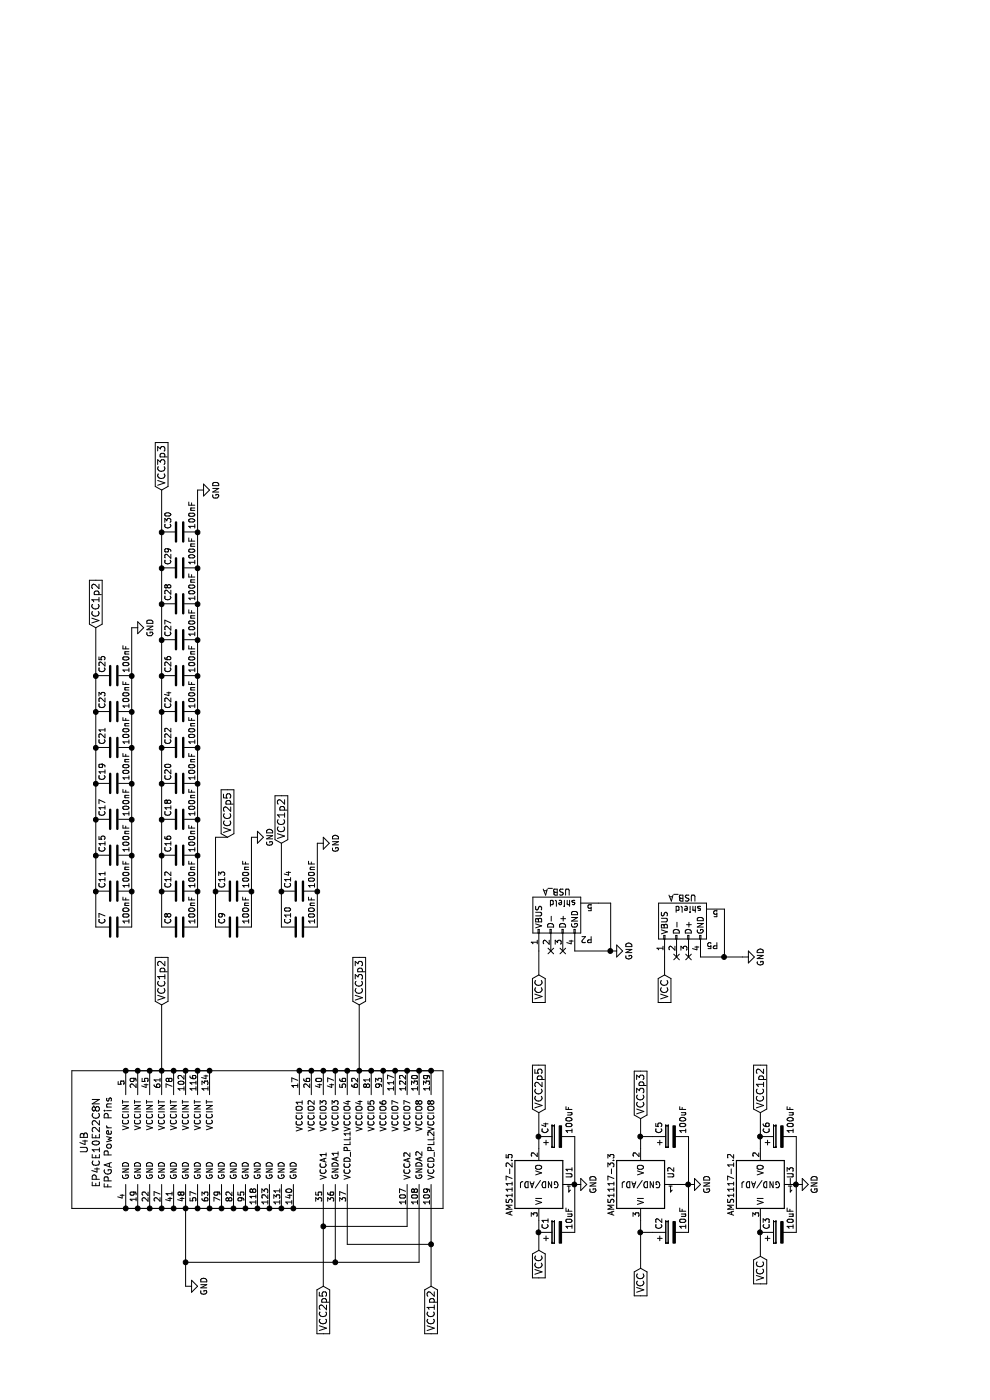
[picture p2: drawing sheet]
EESchema Schematic File Version 2
LIBS:power
LIBS:device
LIBS:transistors
LIBS:conn
LIBS:linear
LIBS:regul
LIBS:74xx
LIBS:cmos4000
LIBS:adc-dac
LIBS:memory
LIBS:xilinx
LIBS:microcontrollers
LIBS:dsp
LIBS:microchip
LIBS:analog_switches
LIBS:motorola
LIBS:texas
LIBS:intel
LIBS:audio
LIBS:interface
LIBS:digital-audio
LIBS:philips
LIBS:display
LIBS:cypress
LIBS:siliconi
LIBS:opto
LIBS:atmel
LIBS:contrib
LIBS:valves
LIBS:AlteraFPGA
LIBS:symbols
LIBS:Switch
EELAYER 25 0
EELAYER END
$Descr A4 11693 8268
encoding utf-8
Sheet 2 4
Title "SAKE SOC"
Date "2018-05-30"
Rev "mark2"
Comp "DIYStore India"
Comment1 "Board Power Schematic"
Comment2 ""
Comment3 ""
Comment4 ""
$EndDescr
$Comp
L GND #PWR01
U 1 1
P 1800 4800
F 0 "#PWR01" H 1800 4550 50  0001 C CNN
F 1 "GND" H 1800 4650 50  0000 C CNN
F 2 "" H 1800 4800 50  0000 C CNN
F 3 "" H 1800 4800 50  0000 C CNN
	1    1800 4800
	1    0    0    -1  
$EndComp
Text GLabel 1100 5350 0    60   Input ~ 0
VCC
$Comp
L EP4CE10E22C8N U4
U 2 1
P 2150 3200
F 0 "U4" H 2150 5700 60  0000 C CNN
F 1 "EP4CE10E22C8N" H 2150 5600 60  0000 C CNN
F 2 "Housings_QFP:TQFP-144_20x20mm_Pitch0.5mm" H 2300 5900 60  0001 C CNN
F 3 "" H 1150 3550 60  0001 C CNN
	2    2150 3200
	1    0    0    -1  
$EndComp
Text GLabel 3300 1350 2    60   Input ~ 0
VCC1p2
Text GLabel 950  3600 0    60   Input ~ 0
VCC1p2
Text GLabel 950  2700 0    60   Input ~ 0
VCC2p5
$Comp
L GND #PWR02
U 1 1
P 1800 5750
F 0 "#PWR02" H 1800 5500 50  0001 C CNN
F 1 "GND" H 1800 5600 50  0000 C CNN
F 2 "" H 1800 5750 50  0000 C CNN
F 3 "" H 1800 5750 50  0000 C CNN
	1    1800 5750
	1    0    0    -1  
$EndComp
Text GLabel 2350 5350 2    60   Input ~ 0
VCC3p3
$Comp
L CP C5
U 1 1
P 2200 5600
F 0 "C5" H 2225 5700 50  0000 L CNN
F 1 "100uF" H 2225 5500 50  0000 L CNN
F 2 "Capacitors_SMD:c_elec_6.3x7.7" H 2238 5450 50  0001 C CNN
F 3 "" H 2200 5600 50  0000 C CNN
	1    2200 5600
	1    0    0    -1  
$EndComp
$Comp
L CP C2
U 1 1
P 1400 5600
F 0 "C2" H 1425 5700 50  0000 L CNN
F 1 "10uF" H 1425 5500 50  0000 L CNN
F 2 "SMD_Packages:SMD-1206_Pol" H 1438 5450 50  0001 C CNN
F 3 "" H 1400 5600 50  0000 C CNN
	1    1400 5600
	1    0    0    -1  
$EndComp
$Comp
L AP1117 U3
U 1 1
P 1800 6350
F 0 "U3" H 1900 6100 50  0000 C CNN
F 1 "AMS1117-1.2" H 1800 6600 50  0000 C CNN
F 2 "TO_SOT_Packages_SMD:SOT-223" H 1800 6000 50  0001 C CNN
F 3 "" H 1900 6100 50  0000 C CNN
	1    1800 6350
	1    0    0    -1  
$EndComp
$Comp
L GND #PWR03
U 1 1
P 1800 6650
F 0 "#PWR03" H 1800 6400 50  0001 C CNN
F 1 "GND" H 1800 6500 50  0000 C CNN
F 2 "" H 1800 6650 50  0000 C CNN
F 3 "" H 1800 6650 50  0000 C CNN
	1    1800 6650
	1    0    0    -1  
$EndComp
Text GLabel 2400 6350 2    60   Input ~ 0
VCC1p2
$Comp
L CP C6
U 1 1
P 2200 6500
F 0 "C6" H 2225 6600 50  0000 L CNN
F 1 "100uF" H 2225 6400 50  0000 L CNN
F 2 "Capacitors_SMD:c_elec_6.3x7.7" H 2238 6350 50  0001 C CNN
F 3 "" H 2200 6500 50  0000 C CNN
	1    2200 6500
	1    0    0    -1  
$EndComp
Text GLabel 1200 6350 0    60   Input ~ 0
VCC
$Comp
L AP1117 U1
U 1 1
P 1800 4500
F 0 "U1" H 1900 4250 50  0000 C CNN
F 1 "AMS1117-2.5" H 1800 4750 50  0000 C CNN
F 2 "TO_SOT_Packages_SMD:SOT-223" H 1800 4150 50  0001 C CNN
F 3 "" H 1900 4250 50  0000 C CNN
	1    1800 4500
	1    0    0    -1  
$EndComp
Text GLabel 2400 4500 2    60   Input ~ 0
VCC2p5
$Comp
L CP C4
U 1 1
P 2200 4650
F 0 "C4" H 2225 4750 50  0000 L CNN
F 1 "100uF" H 2225 4550 50  0000 L CNN
F 2 "Capacitors_SMD:c_elec_6.3x7.7" H 2238 4500 50  0001 C CNN
F 3 "" H 2200 4650 50  0000 C CNN
	1    2200 4650
	1    0    0    -1  
$EndComp
$Comp
L CP C1
U 1 1
P 1400 4650
F 0 "C1" H 1425 4750 50  0000 L CNN
F 1 "10uF" H 1425 4550 50  0000 L CNN
F 2 "SMD_Packages:SMD-1206_Pol" H 1438 4500 50  0001 C CNN
F 3 "" H 1400 4650 50  0000 C CNN
	1    1400 4650
	1    0    0    -1  
$EndComp
$Comp
L C C7
U 1 1
P 3950 950
F 0 "C7" H 3975 1050 50  0000 L CNN
F 1 "100nF" H 3975 850 50  0000 L CNN
F 2 "Capacitors_SMD:C_0805_HandSoldering" H 3988 800 50  0001 C CNN
F 3 "" H 3950 950 50  0000 C CNN
	1    3950 950 
	1    0    0    -1  
$EndComp
$Comp
L C C11
U 1 1
P 4250 950
F 0 "C11" H 4275 1050 50  0000 L CNN
F 1 "100nF" H 4275 850 50  0000 L CNN
F 2 "Capacitors_SMD:C_0805_HandSoldering" H 4288 800 50  0001 C CNN
F 3 "" H 4250 950 50  0000 C CNN
	1    4250 950 
	1    0    0    -1  
$EndComp
$Comp
L C C15
U 1 1
P 4550 950
F 0 "C15" H 4575 1050 50  0000 L CNN
F 1 "100nF" H 4575 850 50  0000 L CNN
F 2 "Capacitors_SMD:C_0805_HandSoldering" H 4588 800 50  0001 C CNN
F 3 "" H 4550 950 50  0000 C CNN
	1    4550 950 
	1    0    0    -1  
$EndComp
$Comp
L C C17
U 1 1
P 4850 950
F 0 "C17" H 4875 1050 50  0000 L CNN
F 1 "100nF" H 4875 850 50  0000 L CNN
F 2 "Capacitors_SMD:C_0805_HandSoldering" H 4888 800 50  0001 C CNN
F 3 "" H 4850 950 50  0000 C CNN
	1    4850 950 
	1    0    0    -1  
$EndComp
$Comp
L C C19
U 1 1
P 5150 950
F 0 "C19" H 5175 1050 50  0000 L CNN
F 1 "100nF" H 5175 850 50  0000 L CNN
F 2 "Capacitors_SMD:C_0805_HandSoldering" H 5188 800 50  0001 C CNN
F 3 "" H 5150 950 50  0000 C CNN
	1    5150 950 
	1    0    0    -1  
$EndComp
$Comp
L C C21
U 1 1
P 5450 950
F 0 "C21" H 5475 1050 50  0000 L CNN
F 1 "100nF" H 5475 850 50  0000 L CNN
F 2 "Capacitors_SMD:C_0805_HandSoldering" H 5488 800 50  0001 C CNN
F 3 "" H 5450 950 50  0000 C CNN
	1    5450 950 
	1    0    0    -1  
$EndComp
$Comp
L C C23
U 1 1
P 5750 950
F 0 "C23" H 5775 1050 50  0000 L CNN
F 1 "100nF" H 5775 850 50  0000 L CNN
F 2 "Capacitors_SMD:C_0805_HandSoldering" H 5788 800 50  0001 C CNN
F 3 "" H 5750 950 50  0000 C CNN
	1    5750 950 
	1    0    0    -1  
$EndComp
$Comp
L C C25
U 1 1
P 6050 950
F 0 "C25" H 6075 1050 50  0000 L CNN
F 1 "100nF" H 6075 850 50  0000 L CNN
F 2 "Capacitors_SMD:C_0805_HandSoldering" H 6088 800 50  0001 C CNN
F 3 "" H 6050 950 50  0000 C CNN
	1    6050 950 
	1    0    0    -1  
$EndComp
Text GLabel 6450 800  2    60   Input ~ 0
VCC1p2
$Comp
L C C8
U 1 1
P 3950 1500
F 0 "C8" H 3975 1600 50  0000 L CNN
F 1 "100nF" H 3975 1400 50  0000 L CNN
F 2 "Capacitors_SMD:C_0805_HandSoldering" H 3988 1350 50  0001 C CNN
F 3 "" H 3950 1500 50  0000 C CNN
	1    3950 1500
	1    0    0    -1  
$EndComp
$Comp
L C C12
U 1 1
P 4250 1500
F 0 "C12" H 4275 1600 50  0000 L CNN
F 1 "100nF" H 4275 1400 50  0000 L CNN
F 2 "Capacitors_SMD:C_0805_HandSoldering" H 4288 1350 50  0001 C CNN
F 3 "" H 4250 1500 50  0000 C CNN
	1    4250 1500
	1    0    0    -1  
$EndComp
$Comp
L C C16
U 1 1
P 4550 1500
F 0 "C16" H 4575 1600 50  0000 L CNN
F 1 "100nF" H 4575 1400 50  0000 L CNN
F 2 "Capacitors_SMD:C_0805_HandSoldering" H 4588 1350 50  0001 C CNN
F 3 "" H 4550 1500 50  0000 C CNN
	1    4550 1500
	1    0    0    -1  
$EndComp
$Comp
L C C18
U 1 1
P 4850 1500
F 0 "C18" H 4875 1600 50  0000 L CNN
F 1 "100nF" H 4875 1400 50  0000 L CNN
F 2 "Capacitors_SMD:C_0805_HandSoldering" H 4888 1350 50  0001 C CNN
F 3 "" H 4850 1500 50  0000 C CNN
	1    4850 1500
	1    0    0    -1  
$EndComp
$Comp
L C C20
U 1 1
P 5150 1500
F 0 "C20" H 5175 1600 50  0000 L CNN
F 1 "100nF" H 5175 1400 50  0000 L CNN
F 2 "Capacitors_SMD:C_0805_HandSoldering" H 5188 1350 50  0001 C CNN
F 3 "" H 5150 1500 50  0000 C CNN
	1    5150 1500
	1    0    0    -1  
$EndComp
$Comp
L C C22
U 1 1
P 5450 1500
F 0 "C22" H 5475 1600 50  0000 L CNN
F 1 "100nF" H 5475 1400 50  0000 L CNN
F 2 "Capacitors_SMD:C_0805_HandSoldering" H 5488 1350 50  0001 C CNN
F 3 "" H 5450 1500 50  0000 C CNN
	1    5450 1500
	1    0    0    -1  
$EndComp
$Comp
L C C24
U 1 1
P 5750 1500
F 0 "C24" H 5775 1600 50  0000 L CNN
F 1 "100nF" H 5775 1400 50  0000 L CNN
F 2 "Capacitors_SMD:C_0805_HandSoldering" H 5788 1350 50  0001 C CNN
F 3 "" H 5750 1500 50  0000 C CNN
	1    5750 1500
	1    0    0    -1  
$EndComp
$Comp
L C C26
U 1 1
P 6050 1500
F 0 "C26" H 6075 1600 50  0000 L CNN
F 1 "100nF" H 6075 1400 50  0000 L CNN
F 2 "Capacitors_SMD:C_0805_HandSoldering" H 6088 1350 50  0001 C CNN
F 3 "" H 6050 1500 50  0000 C CNN
	1    6050 1500
	1    0    0    -1  
$EndComp
$Comp
L C C27
U 1 1
P 6350 1500
F 0 "C27" H 6375 1600 50  0000 L CNN
F 1 "100nF" H 6375 1400 50  0000 L CNN
F 2 "Capacitors_SMD:C_0805_HandSoldering" H 6388 1350 50  0001 C CNN
F 3 "" H 6350 1500 50  0000 C CNN
	1    6350 1500
	1    0    0    -1  
$EndComp
$Comp
L C C28
U 1 1
P 6650 1500
F 0 "C28" H 6675 1600 50  0000 L CNN
F 1 "100nF" H 6675 1400 50  0000 L CNN
F 2 "Capacitors_SMD:C_0805_HandSoldering" H 6688 1350 50  0001 C CNN
F 3 "" H 6650 1500 50  0000 C CNN
	1    6650 1500
	1    0    0    -1  
$EndComp
$Comp
L C C29
U 1 1
P 6950 1500
F 0 "C29" H 6975 1600 50  0000 L CNN
F 1 "100nF" H 6975 1400 50  0000 L CNN
F 2 "Capacitors_SMD:C_0805_HandSoldering" H 6988 1350 50  0001 C CNN
F 3 "" H 6950 1500 50  0000 C CNN
	1    6950 1500
	1    0    0    -1  
$EndComp
$Comp
L C C30
U 1 1
P 7250 1500
F 0 "C30" H 7275 1600 50  0000 L CNN
F 1 "100nF" H 7275 1400 50  0000 L CNN
F 2 "Capacitors_SMD:C_0805_HandSoldering" H 7288 1350 50  0001 C CNN
F 3 "" H 7250 1500 50  0000 C CNN
	1    7250 1500
	1    0    0    -1  
$EndComp
Text GLabel 7600 1350 2    60   Input ~ 0
VCC3p3
$Comp
L C C9
U 1 1
P 3950 1950
F 0 "C9" H 3975 2050 50  0000 L CNN
F 1 "100nF" H 3975 1850 50  0000 L CNN
F 2 "Capacitors_SMD:C_0805_HandSoldering" H 3988 1800 50  0001 C CNN
F 3 "" H 3950 1950 50  0000 C CNN
	1    3950 1950
	1    0    0    -1  
$EndComp
$Comp
L C C13
U 1 1
P 4250 1950
F 0 "C13" H 4275 2050 50  0000 L CNN
F 1 "100nF" H 4275 1850 50  0000 L CNN
F 2 "Capacitors_SMD:C_0805_HandSoldering" H 4288 1800 50  0001 C CNN
F 3 "" H 4250 1950 50  0000 C CNN
	1    4250 1950
	1    0    0    -1  
$EndComp
Text GLabel 4700 1900 2    60   Input ~ 0
VCC2p5
$Comp
L C C10
U 1 1
P 3950 2500
F 0 "C10" H 3975 2600 50  0000 L CNN
F 1 "100nF" H 3975 2400 50  0000 L CNN
F 2 "Capacitors_SMD:C_0805_HandSoldering" H 3988 2350 50  0001 C CNN
F 3 "" H 3950 2500 50  0000 C CNN
	1    3950 2500
	1    0    0    -1  
$EndComp
$Comp
L C C14
U 1 1
P 4250 2500
F 0 "C14" H 4275 2600 50  0000 L CNN
F 1 "100nF" H 4275 2400 50  0000 L CNN
F 2 "Capacitors_SMD:C_0805_HandSoldering" H 4288 2350 50  0001 C CNN
F 3 "" H 4250 2500 50  0000 C CNN
	1    4250 2500
	1    0    0    -1  
$EndComp
Text GLabel 4650 2350 2    60   Input ~ 0
VCC1p2
Text GLabel 1250 4500 0    60   Input ~ 0
VCC
$Comp
L CP C3
U 1 1
P 1400 6500
F 0 "C3" H 1425 6600 50  0000 L CNN
F 1 "10uF" H 1425 6400 50  0000 L CNN
F 2 "SMD_Packages:SMD-1206_Pol" H 1438 6350 50  0001 C CNN
F 3 "" H 1400 6500 50  0000 C CNN
	1    1400 6500
	1    0    0    -1  
$EndComp
Text GLabel 3300 3000 2    60   Input ~ 0
VCC3p3
$Comp
L GND #PWR04
U 1 1
P 4650 2650
F 0 "#PWR04" H 4650 2400 50  0001 C CNN
F 1 "GND" H 4650 2500 50  0000 C CNN
F 2 "" H 4650 2650 50  0000 C CNN
F 3 "" H 4650 2650 50  0000 C CNN
	1    4650 2650
	1    0    0    -1  
$EndComp
$Comp
L GND #PWR05
U 1 1
P 4700 2100
F 0 "#PWR05" H 4700 1850 50  0001 C CNN
F 1 "GND" H 4700 1950 50  0000 C CNN
F 2 "" H 4700 2100 50  0000 C CNN
F 3 "" H 4700 2100 50  0000 C CNN
	1    4700 2100
	1    0    0    -1  
$EndComp
$Comp
L GND #PWR06
U 1 1
P 7600 1650
F 0 "#PWR06" H 7600 1400 50  0001 C CNN
F 1 "GND" H 7600 1500 50  0000 C CNN
F 2 "" H 7600 1650 50  0000 C CNN
F 3 "" H 7600 1650 50  0000 C CNN
	1    7600 1650
	1    0    0    -1  
$EndComp
$Comp
L GND #PWR07
U 1 1
P 6450 1100
F 0 "#PWR07" H 6450 850 50  0001 C CNN
F 1 "GND" H 6450 950 50  0000 C CNN
F 2 "" H 6450 1100 50  0000 C CNN
F 3 "" H 6450 1100 50  0000 C CNN
	1    6450 1100
	1    0    0    -1  
$EndComp
Wire Wire Line
	950  1550 1600 1550
Wire Wire Line
	1600 1050 1600 2450
Connection ~ 1600 1150
Connection ~ 1600 1250
Connection ~ 1600 1350
Connection ~ 1600 1450
Connection ~ 1600 1550
Connection ~ 1600 1750
Connection ~ 1600 1050
Connection ~ 1600 1850
Connection ~ 1600 1950
Connection ~ 1600 2050
Connection ~ 1600 2150
Connection ~ 1600 2250
Connection ~ 1600 2350
Wire Wire Line
	3300 1350 2750 1350
Wire Wire Line
	2750 1050 2750 1750
Connection ~ 2750 1350
Connection ~ 2750 1050
Connection ~ 2750 1150
Connection ~ 2750 1250
Connection ~ 2750 1450
Connection ~ 2750 1550
Connection ~ 2750 1650
Connection ~ 2750 1750
Wire Wire Line
	1150 1550 1150 3500
Wire Wire Line
	1150 2800 1600 2800
Connection ~ 1150 1550
Wire Wire Line
	1150 3500 1600 3500
Connection ~ 1150 2800
Connection ~ 1600 2450
Wire Wire Line
	950  3600 1600 3600
Wire Wire Line
	1600 2900 1300 2900
Wire Wire Line
	1300 2900 1300 3600
Connection ~ 1300 3600
Wire Wire Line
	950  2700 1600 2700
Wire Wire Line
	1450 2700 1450 3400
Wire Wire Line
	1450 3400 1600 3400
Connection ~ 1450 2700
Wire Wire Line
	2750 3000 3300 3000
Wire Wire Line
	2750 2500 2750 3600
Connection ~ 2750 3000
Connection ~ 2750 2900
Connection ~ 2750 2800
Connection ~ 2750 2700
Connection ~ 2750 2600
Connection ~ 2750 2500
Connection ~ 2750 3100
Connection ~ 2750 3200
Connection ~ 2750 3300
Connection ~ 2750 3400
Connection ~ 2750 3500
Connection ~ 2750 3600
Wire Wire Line
	1400 5750 2200 5750
Connection ~ 1800 5750
Wire Wire Line
	2400 6350 2100 6350
Connection ~ 2200 6350
Connection ~ 1800 6650
Wire Wire Line
	1200 6350 1500 6350
Wire Wire Line
	1850 6600 1800 6600
Wire Wire Line
	1800 6600 1800 6650
Wire Wire Line
	1400 6650 2200 6650
Wire Wire Line
	1250 4500 1500 4500
Wire Wire Line
	2400 4500 2100 4500
Connection ~ 2200 4500
Wire Wire Line
	1400 4800 2200 4800
Connection ~ 1800 4800
Wire Wire Line
	3950 800  6450 800 
Connection ~ 4250 800 
Connection ~ 4550 800 
Connection ~ 4850 800 
Connection ~ 5150 800 
Connection ~ 5450 800 
Connection ~ 5750 800 
Wire Wire Line
	3950 1100 6450 1100
Connection ~ 4250 1100
Connection ~ 4550 1100
Connection ~ 4850 1100
Connection ~ 5150 1100
Connection ~ 5450 1100
Connection ~ 5750 1100
Connection ~ 6050 800 
Connection ~ 6050 1100
Connection ~ 4250 1350
Connection ~ 4550 1350
Connection ~ 4850 1350
Connection ~ 5150 1350
Connection ~ 5450 1350
Connection ~ 5750 1350
Connection ~ 4250 1650
Connection ~ 4550 1650
Connection ~ 4850 1650
Connection ~ 5150 1650
Connection ~ 5450 1650
Connection ~ 5750 1650
Connection ~ 6050 1350
Connection ~ 6050 1650
Connection ~ 6350 1350
Connection ~ 6650 1350
Connection ~ 6950 1350
Connection ~ 6350 1650
Connection ~ 6650 1650
Connection ~ 6950 1650
Connection ~ 7250 1350
Connection ~ 7250 1650
Wire Wire Line
	3950 1350 7600 1350
Wire Wire Line
	3950 1650 7600 1650
Connection ~ 4250 1800
Connection ~ 4250 2100
Wire Wire Line
	3950 1800 4700 1800
Wire Wire Line
	3950 2100 4700 2100
Connection ~ 4250 2350
Connection ~ 4250 2650
Wire Wire Line
	3950 2350 4650 2350
Wire Wire Line
	3950 2650 4650 2650
Connection ~ 1400 4500
Wire Wire Line
	1100 5350 1500 5350
Wire Wire Line
	1400 5450 1400 5350
Connection ~ 1400 5350
Wire Wire Line
	2100 5350 2350 5350
Wire Wire Line
	2200 5450 2200 5350
Connection ~ 2200 5350
Wire Wire Line
	4700 1800 4700 1900
$Comp
L GND #PWR08
U 1 1
P 950 1550
F 0 "#PWR08" H 950 1300 50  0001 C CNN
F 1 "GND" H 950 1400 50  0000 C CNN
F 2 "" H 950 1550 50  0000 C CNN
F 3 "" H 950 1550 50  0000 C CNN
	1    950  1550
	1    0    0    -1  
$EndComp
Wire Wire Line
	3750 4800 3750 5100
Wire Wire Line
	3750 5100 4150 5100
$Comp
L GND #PWR09
U 1 1
P 3750 5100
F 0 "#PWR09" H 3750 4850 50  0001 C CNN
F 1 "GND" H 3750 4950 50  0000 C CNN
F 2 "" H 3750 5100 50  0000 C CNN
F 3 "" H 3750 5100 50  0000 C CNN
	1    3750 5100
	1    0    0    -1  
$EndComp
$Comp
L AP111733 U2
U 1 1
P 1800 5350
F 0 "U2" H 1900 5100 50  0000 C CNN
F 1 "AMS1117-3.3" H 1800 5600 50  0000 C CNN
F 2 "TO_SOT_Packages_SMD:SOT-223" H 1800 5000 50  0001 C CNN
F 3 "" H 1900 5100 50  0000 C CNN
	1    1800 5350
	1    0    0    -1  
$EndComp
Wire Wire Line
	1800 5650 1800 5750
Text GLabel 3550 4500 0    60   Input ~ 0
VCC
Wire Wire Line
	3550 4500 3750 4500
$Comp
L USB_B P2
U 1 1
P 4050 4700
F 0 "P2" H 4250 4500 50  0000 C CNN
F 1 "USB_A" H 4000 4900 50  0000 C CNN
F 2 "Connectors:USB_A" V 4000 4600 50  0001 C CNN
F 3 "" V 4000 4600 50  0000 C CNN
	1    4050 4700
	0    1    1    0   
$EndComp
Wire Wire Line
	4150 5100 4150 5000
Connection ~ 1600 1650
Connection ~ 1400 6350
$Comp
L USB_A P5
U 1 1
P 4000 5750
F 0 "P5" H 4200 5550 50  0000 C CNN
F 1 "USB_A" H 3950 5950 50  0000 C CNN
F 2 "Connectors:USB_A" V 3950 5650 50  0001 C CNN
F 3 "" V 3950 5650 50  0000 C CNN
	1    4000 5750
	0    1    1    0   
$EndComp
Text GLabel 3550 5550 0    60   Input ~ 0
VCC
Wire Wire Line
	3550 5550 3700 5550
Wire Wire Line
	3700 5850 3700 6200
Wire Wire Line
	3700 6050 4100 6050
Connection ~ 3700 6050
$Comp
L GND #PWR010
U 1 1
P 3700 6200
F 0 "#PWR010" H 3700 5950 50  0001 C CNN
F 1 "GND" H 3700 6050 50  0000 C CNN
F 2 "" H 3700 6200 50  0000 C CNN
F 3 "" H 3700 6200 50  0000 C CNN
	1    3700 6200
	1    0    0    -1  
$EndComp
Connection ~ 3750 5100
NoConn ~ 3750 4600
NoConn ~ 3750 4700
NoConn ~ 3700 5650
NoConn ~ 3700 5750
$EndSCHEMATC
